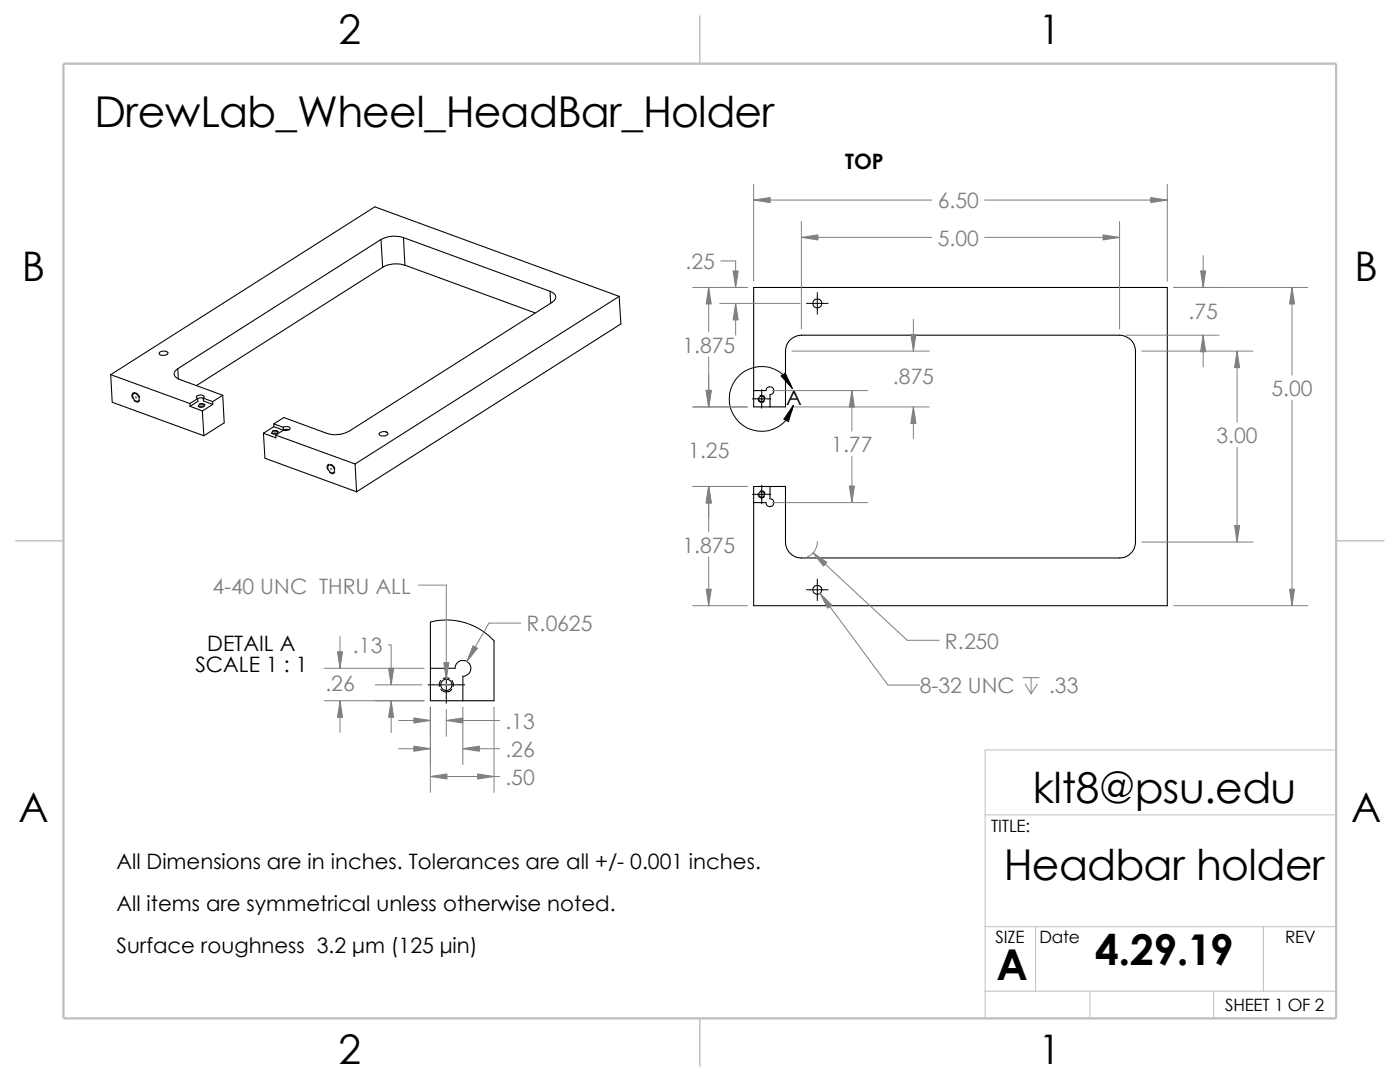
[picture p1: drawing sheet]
<svg xmlns="http://www.w3.org/2000/svg" width="279mm" height="216mm" viewBox="0 0 279 216" stroke-linecap="round" stroke-linejoin="round" font-family="sans-serif">
<path d="M266.7 149.6h-70.1v53.6M196.6 162.6h70.1M196.6 184.9h70.1M196.6 197.8h70.1M206.7 184.9v12.9M217.5 197.8v5.4M242.2 197.8v5.4M252.1 184.9v12.9" fill="none" stroke="#c0c0c0" stroke-width=".2"/>
<path d="M139.7 3.2v9.5M3.1 107.9h9.6M266.7 107.9h9.5M139.7 203.2v9.5" fill="none" stroke="#c0c0c0" stroke-width=".21"/>
<path d="M12.7 12.7h254v190.5h-254z" fill="none" stroke="#c0c0c0" stroke-width=".47"/>
<g fill="none" stroke="#000" stroke-width=".21">
<path d="M76 47.8l-40.5 25.8M76 47.8l.4 5.5M76.4 53.3l-37.2 23.7M80.5 47.4a5.9 5.9 0 0 0-4.5 .4M80.5 47.4l29.3 10.7M80.5 47.4l.3 5.5M80.8 52.9l26 9.5M80.8 52.9a5.5 5.5 0 0 0-4.4 .4M109.8 58.1l.1 2.4M109.8 58.1l.3 .2a1.05 1.05 0 0 1 .8 1 1.05 1.05 0 0 1-.7 1l-40.6 25.8a5.9 5.9 0 0 1-4.4 .3l-8.6-3.1-1.9 1.3M123.6 59.1l-48.8-17.8-52.7 33.5M123.6 59.1l-52.7 33.5"/>
<path d="M123.6 59.1l.3 5.5-52.7 33.5M150.4 57.4h82.6v63.5h-82.6v-23.8h6.4v11.1a3.2 3.2 0 0 0 3.1 3.1h63.5a3.2 3.2 0 0 0 3.2-3.1v-38.1a3.2 3.2 0 0 0-3.2-3.2h-63.5a3.2 3.2 0 0 0-3.1 3.2v11.1h-6.4zM22.1 74.8l15.8 5.7M22.1 74.8l.3 5.5 18.3 6.7M26.7 78.5a1 1 0 0 1 .9 1.5 .92 .92 0 0 1-1-.4 .92 .92 0 0 1 .1-1.1zM31.9 70.3a1.29 1.29 0 0 1 1.6 .1 1.13 1.13 0 0 1-1.7 .1zM35.5 73.6a1.06 1.06 0 0 0-.7 1 1.06 1.06 0 0 0 .8 1l8.8 3.3M35.5 73.6l.1 2M39.5 79.5l-1.6 1M39.5 79.5v.6l-1.6 1M40.6 79.5l.2-.3a1.01 1.01 0 0 0-1.6 0l.3 .3M40.6 79.5l-.6-.1-.6 .1"/>
<path d="M40.6 79.5l1.9 .6M40.6 79.5v.5l1.9 .7M44.4 78.9l-1.9 1.2M44.4 78.9l.3 5.5-4 2.6M150.4 77.9h2.5a.8 .8 0 0 1 .8-.8 .8 .8 0 0 1 .8 .8 .8 .8 0 0 1-.8 .8v2.5M37.9 80.5v.6M37.9 81.1l2.5 .9M39.7 80.8a.71 .71 0 0 1 1.1 .1 .73 .73 0 0 1-1.2 0zM40.4 82l.3 5M42.5 80.7l-2.1 1.3M42.5 80.1v.6M52.6 86.4l.3 5 18.3 6.7"/>
<path d="M52.6 86.4l2.5 1-.1-.6M54.4 86.1l.6-.1 .3 .1a.53 .53 0 0 1-.3 .5 .53 .53 0 0 1-.6-.2l-.1-.1zM54.7 84.6l1.8 .7M54.7 85.1l-2.1 1.3M54.7 85.1l1.9 .8M54.7 84.6v.5M55 86.8l15.9 5.8M56.5 85.3a1 1 0 0 1 1.4 .2l-.4 .3h-.9l-1.6 1M56.5 85.3l.1 .6M57.7 85.8l-.8-.1-.3 .2M65.5 92.9a.9 .9 0 0 1 1 .2 .9 .9 0 0 1 .3 .9 .64 .64 0 0 1-.8 .4 .64 .64 0 0 1-.5-.7l-.1-.4zM70.9 92.6l.3 5.5"/>
<path d="M75.6 86.5a1.18 1.18 0 0 1 1.8 0 1.13 1.13 0 0 1-1.8 .1zM153.7 97.1v2.4a.79 .79 0 0 1 .7 .8 .79 .79 0 0 1-.8 .8 .79 .79 0 0 1-.7-.8h-2.5M85.9 133.3h4.9a1.58 1.58 0 0 1 1.6-1.5 1.58 1.58 0 0 1 1.6 1.6 1.58 1.58 0 0 1-1.6 1.6v4.8M85.9 124.1v15.7h12.7v-11.9"/>
<circle cx="152" cy="79.6" r=".56"/>
<circle cx="163.1" cy="60.5" r=".89"/>
<circle cx="152" cy="98.7" r=".56"/>
<circle cx="163.1" cy="117.7" r=".89"/>
<circle cx="89.1" cy="136.6" r="1.13"/>
</g>
<g fill="none" stroke="#808080" stroke-width=".2">
<path d="M150.4 36.7v19.4M150.4 39.9h35.6M196.5 39.9h36.5M233 36.7v19.4M138.3 57.4h10.8M141.4 57.4v8.8M143.8 52.1h3v5.3M159.9 44.2v21.4M159.9 47.4h26.1M196.5 47.4h26.9M223.4 44.2v21.4M234.2 57.4h26.8"/>
<path d="M240.1 51v6.4M257.9 57.4v17.4M27 79.3h.3M27 79.2l.3 .3M27.1 79.2v.3M27.3 79.2l-.3 .3M141.4 71.2v10M143.6 60.5h16.1M146.8 60.5v6.4M151.9 79.6h.3M151.9 79.5l.3 .3M152 79.5v.3"/>
<path d="M152.1 79.5l-.3 .3M154.1 77.9h19.1M158 70.1h27.5M170 77.9v8.1M182.3 63.7v6.4M224.7 66.9h18.6M227.9 70.1h22.2M240.1 66.9v6.3M246.9 70.1v14.1M257.9 79.9v41M40.1 80.9h.3M40.1 80.8l.3 .3"/>
<path d="M40.2 80.8v.3M40.3 80.8l-.3 .3M54.7 86.3h.3M54.7 86.1l.3 .3M54.8 86.1v.3M54.9 86.1l-.2 .3M66 93.6h.3M66 93.4l.3 .3M66.1 93.4v.3M66.2 93.4l-.3 .3M138.3 81.2h10.8M138.3 97.1h10.8"/>
<path d="M141.4 97.1v9M151.9 98.6h.3M151.9 98.5l.3 .3M152 98.5v.3M152.1 98.5l-.3 .3M158 81.2h27.5M170 91.1v9.2M182.3 81.2v6.3M246.9 89.3v18.9M83.5 116.8h5.6v18.7M141.4 111.1v9.8M154.1 100.3h19.1"/>
<path d="M162.3 110.3l18.8 17.5h6.3M163.1 108.1a3.2 3.2 0 0 1-2 3M163.7 118.4l13.5 18.3h6.4M227.9 108.2h22.2M64.7 133.3h19.9M64.7 139.8h19.9M67.9 127v6.3M67.9 139.8v6.4M74.9 136.7h9.3M77.5 128.7h.6v8M78.1 139.8v6.4M88.9 136.7h.3"/>
<path d="M88.9 136.5l.3 .3M89.1 136.5v.3M89.2 136.5l-.3 .3M103.9 124.3h-6.3l-4.4 7.7M138.3 120.9h10.8M204.2 135.2h3.2M204.6 136.5l1.2 1.9M205.8 135.2v3.2M207 136.5l-1.2 1.9M234.2 120.9h26.8M79.5 149.4h6.4M79.5 143.8h6.4"/>
<path d="M85.9 141.1v17M85.9 154.9h13.8M89.1 141.6v5.3M89.1 143.8h10.6M92.4 141.1v11.5M92.4 149.4h7.3M98.6 141.1v17"/>
</g>
<g fill="none" stroke="#000" stroke-width=".2">
<path d="M163.1 58.4v4.3M26.4 79.4h.1M26.8 78.4h.1M26.8 79.9a.67 .67 0 0 0 1.1 0M26.8 78.4l-.4 .3v.7M27.1 78.4l.5 .5 .3 .4M150.2 79.6h3.6M151.3 79.4a.69 .69 0 0 0 .4 .8 .69 .69 0 0 0 .8-.2M151.7 79a.67 .67 0 0 1 1 .4M152 77.8v3.6M158.1 77.5a6.5 6.5 0 0 0-10.1-2.9 6.5 6.5 0 0 0 .6 10.5 6.5 6.5 0 0 0 9.7-4.2M161 60.5h4.3"/>
<path d="M39.5 81.1l.5 .1 .8-.1M39.8 80.6h.3a.63 .63 0 0 1 .8 .3M40.9 80.9h.1M54.1 86.4l.5 .2 .8-.2M54.4 86h.9l.2 .2M65.7 92.6a.74 .74 0 0 0-.3 1.1M65.7 94.2a.66 .66 0 0 0 1 .2l.1-.2M66 92.7a1.14 1.14 0 0 1 .8 .9M150.2 98.6h3.6M151.3 98.5a.69 .69 0 0 0 .4 .8 .69 .69 0 0 0 .8-.2M151.7 98a.67 .67 0 0 1 1 .5M152 96.8v3.7"/>
<path d="M161 117.7h4.3M163.1 115.5v4.3M85.4 136.7h7.4M85.9 124.1l1.6-.3 2-.1 1.7 .2 1.5 .3 2.1 .8 1.7 1 2.1 1.9M88 137.5l.6 .5 .5 .1M88 135.8l-.3 .6v.5M88.4 135.4a1.2 1.2 0 0 1 1.3 0M89.1 133v7.3M90.2 135.8a1.23 1.23 0 0 1 .2 1.1M90.2 137.5l-.6 .5h-.5"/>
</g>
<g fill="#808080" stroke="#808080" stroke-width=".2">
<path d="M229.7 39.4l3.3 .5-3.3 .5z"/>
<path d="M150.4 39.9l3.3-.5v1z"/>
<path d="M141.4 57.4l.5 3.3h-1z"/>
<path d="M140.9 77.9h1l-.5 3.3z"/>
<path d="M141.4 97.1l.5 3.3h-1z"/>
<path d="M140.9 117.6h1l-.5 3.3z"/>
<path d="M170 77.9l.5 3.3h-1z"/>
<path d="M169.5 97h1l-.5 3.3z"/>
<path d="M162.3 110.3l2.7 1.9-.7 .7z"/>
<path d="M163.7 118.4l2.3 2.4-.8 .6z"/>
<path d="M146.3 54.1h1l-.5 3.3z"/>
<path d="M146.8 60.5l.5 3.3h-1z"/>
<path d="M240.1 66.9l.5 3.3h-1z"/>
<path d="M239.6 54.1h1l-.5 3.3z"/>
<path d="M220.1 46.9l3.3 .5-3.3 .5z"/>
<path d="M159.9 47.4l3.3-.5v1z"/>
<path d="M181.8 66.8h1l-.5 3.3z"/>
<path d="M182.3 81.2l.5 3.3h-1z"/>
<path d="M246.4 104.9h1l-.5 3.3z"/>
<path d="M246.9 70.1l.5 3.3h-1z"/>
<path d="M257.3 117.6h1.1l-.5 3.3z"/>
<path d="M257.9 57.4l.5 3.3h-1.1z"/>
<path d="M67.4 130h1l-.5 3.3z"/>
<path d="M67.9 139.8l.5 3.3h-1z"/>
<path d="M82.6 148.9l3.3 .5-3.3 .5z"/>
<path d="M92.4 149.4l3.3-.5v1z"/>
<path d="M85.9 154.9l3.3-.5v1z"/>
<path d="M95.3 154.4l3.3 .5-3.3 .5z"/>
<path d="M94.4 128.9l.9 .5-2.1 2.6z"/>
<path d="M77.6 133.3h1l-.5 3.4z"/>
<path d="M78.1 139.8l.5 3.3h-1z"/>
<path d="M82.6 143.3l3.3 .5-3.3 .5z"/>
<path d="M89.1 143.8l3.3-.5v1z"/>
<path d="M88.6 132.2h1l-.5 3.3z"/>
</g>
<path d="M155.9 75l.8-.5 1.4 3zM158.3 80.9l-.9 3.2-1-.4z" fill="#000" stroke="#000" stroke-width=".2"/>
<g font-size="8.5">
<text x="18.9" y="25.4">DrewLab_Wheel_HeadBar_Holder</text>
<text x="206.1" y="160.1">klt8@psu.edu</text>
<text x="200.3" y="175.5">Headbar holder</text>
<text x="198.8" y="195.5">A</text>
<text x="218.6" y="192.5">4.29.19</text>
</g>
<g font-size="8.1">
<text x="67.6" y="8.8">2</text>
<text x="207.3" y="8.8">1</text>
<text x="4.4" y="56.1">B</text>
<text x="270.3" y="56.1">B</text>
<text x="3.7" y="164.1">A</text>
<text x="269.6" y="164.1">A</text>
<text x="67.6" y="212.3">2</text>
<text x="207.3" y="212.3">1</text>
</g>
<g font-size="4.2">
<text x="168.7" y="33.7">TOP</text>
<text x="156.9" y="80.8">A</text>
<text x="41.4" y="129.9">DETAIL A</text>
<text x="39" y="134.1">SCALE 1 : 1</text>
<text x="23.2" y="173.4">All Dimensions are in inches. Tolerances are all +/- 0.001 inches.</text>
<text x="23.2" y="181.8">All items are symmetrical unless otherwise noted.</text>
<text x="23.2" y="190.1">Surface roughness 3.2 μm (125 μin)</text>
</g>
<g font-size="4.2" fill="#808080">
<text x="187.1" y="41.6">6.50</text>
<text x="136.8" y="53.8">.25</text>
<text x="187.1" y="49.1">5.00</text>
<text x="237.2" y="63.7">.75</text>
<text x="136.2" y="70.4">1.875</text>
<text x="178.2" y="76.6">.875</text>
<text x="253.7" y="79">5.00</text>
<text x="242.8" y="88.4">3.00</text>
<text x="137.4" y="91.5">1.25</text>
<text x="165.9" y="90.2">1.77</text>
<text x="136.2" y="110.3">1.875</text>
<text x="42.4" y="118.4">4-40 UNC THRU ALL</text>
<text x="105.1" y="126">R.0625</text>
<text x="70.4" y="130.3">.13</text>
<text x="188.6" y="129.5">R.250</text>
<text x="64.9" y="137.8">.26</text>
<text x="183.6" y="138.3">8-32 UNC</text>
<text x="209.4" y="138.3">.33</text>
<text x="100.9" y="145.5">.13</text>
<text x="100.9" y="151.1">.26</text>
<text x="100.9" y="156.6">.50</text>
</g>
<g font-size="3.4">
<text x="197.8" y="166">TITLE:</text>
<text x="198.7" y="188.1">SIZE</text>
<text x="207.5" y="188.1">Date</text>
<text x="256.5" y="188.2">REV</text>
<text x="244.5" y="201.7">SHEET 1 OF 2</text>
</g>
</svg>
